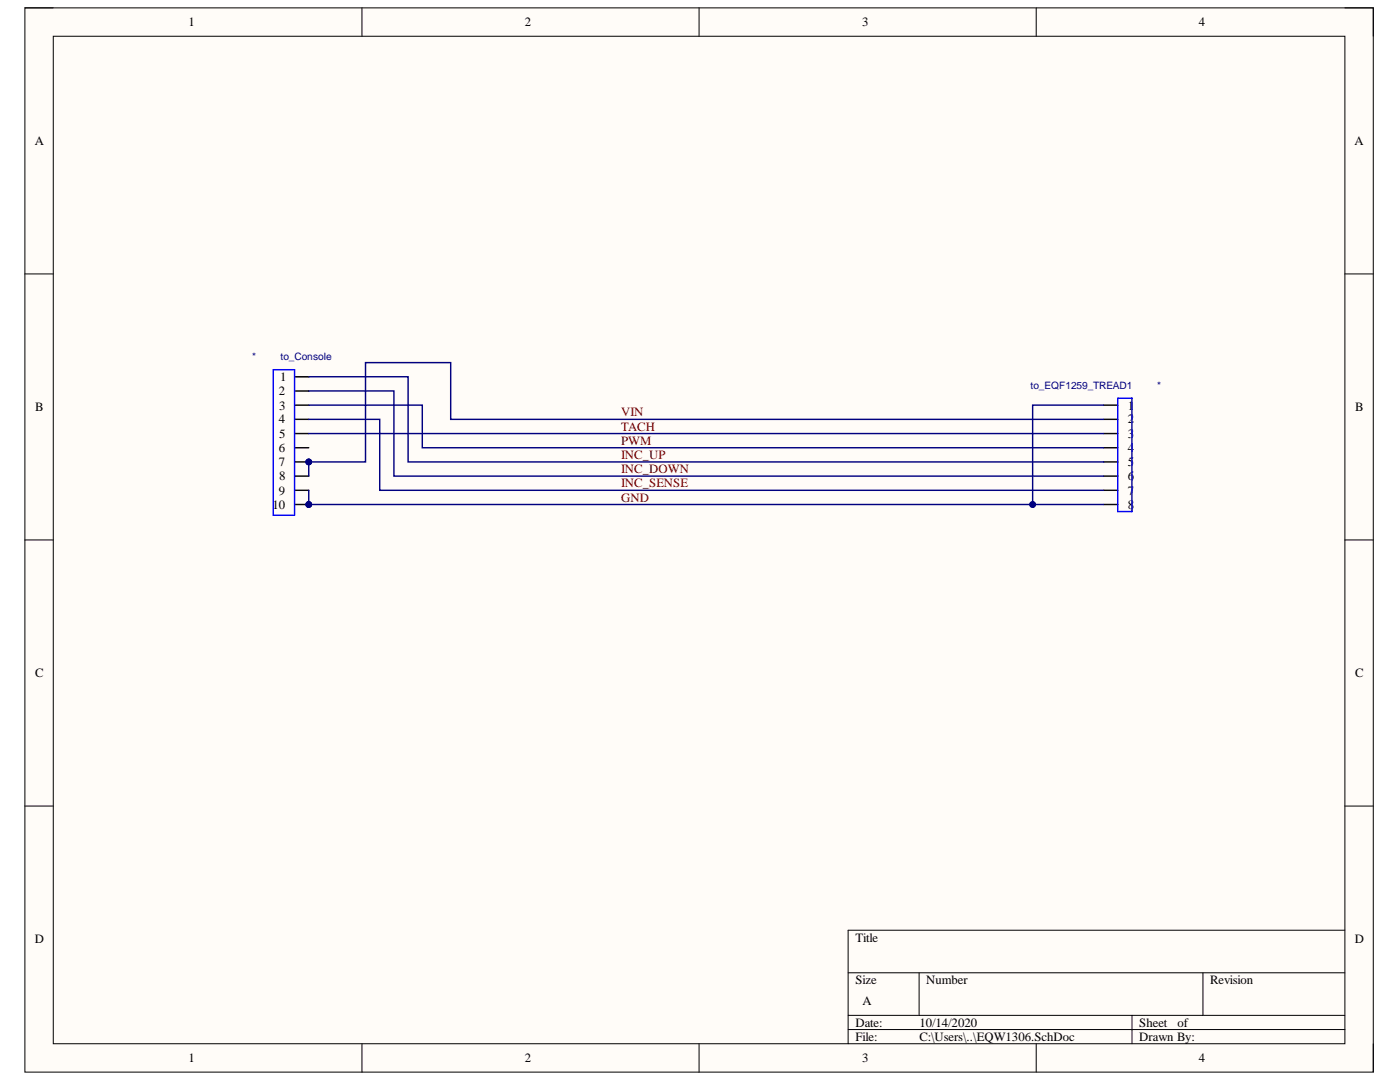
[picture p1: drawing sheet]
<svg xmlns="http://www.w3.org/2000/svg" width="279mm" height="216mm" viewBox="0 0 279 216" stroke-linecap="round" stroke-linejoin="round" font-family="sans-serif">
<path d="M5 1.6h269.1v212.3h-269.1z" fill-rule="evenodd" fill="#fffcf8"/>
<path d="M5 1.6h269.1v212.3h-269.1z" fill="none" stroke="#000" stroke-width=".2"/>
<path d="M10.6 7.2h257.8v201.1h-257.8z" fill-rule="evenodd" fill="#fffcf8"/>
<g fill="none" stroke="#000" stroke-width=".2">
<path d="M5 1.6h5.6M10.6 7.2h257.8v201.1h-257.8zM72.2 1.6v5.6M139.5 1.6v5.6M206.8 1.6v5.6M268.4 1.6h5.7v5.6M5 54.7h5.6M268.4 54.7h5.7M5 107.7h5.6M268.4 107.7h5.7M5 160.8h5.6M268.4 160.8h5.7"/>
<path d="M169.3 194.1h99.1M183.4 194.1v8.5M240.1 194.1v8.5M268.4 185.6h-99.1v22.7M72.2 208.3v5.6M139.5 208.3v5.6M169.3 202.6h99.1M169.3 205.4h99.1M206.8 208.3v5.6M225.9 202.6v5.7M274.1 208.3v5.6"/>
</g>
<circle cx="61.6" cy="92.2" r=".57" fill="#000080"/>
<circle cx="61.6" cy="92.2" r=".57" fill="none" stroke="#000080" stroke-width=".2"/>
<circle cx="61.6" cy="100.7" r=".57" fill="#000080"/>
<circle cx="61.6" cy="100.7" r=".57" fill="none" stroke="#000080" stroke-width=".2"/>
<path d="M58.8 75.2h2.8M58.8 78h2.8M58.8 80.8h2.8M58.8 83.7h2.8M58.8 86.5h2.8M58.8 89.3h2.8M58.8 95h2.8M58.8 92.2h2.8" fill="none" stroke="#000" stroke-width=".28"/>
<circle cx="61.6" cy="92.2" r=".57" fill="#000080"/>
<circle cx="61.6" cy="92.2" r=".57" fill="none" stroke="#000080" stroke-width=".2"/>
<path d="M58.8 97.8h2.8M58.8 100.7h2.8" fill="none" stroke="#000" stroke-width=".28"/>
<circle cx="61.6" cy="100.7" r=".57" fill="#000080"/>
<circle cx="61.6" cy="100.7" r=".57" fill="none" stroke="#000080" stroke-width=".2"/>
<path d="M54.5 73.8h4.3v29h-4.3zM223.1 79.4h2.8v22.7h-2.8z" fill="none" stroke="#00f" stroke-width=".28"/>
<path d="M220.2 95h2.9M220.2 97.8h2.9M220.2 86.5h2.9M220.2 89.3h2.9M220.2 80.8h2.9M220.2 92.2h2.9M220.2 83.7h2.9M220.2 100.7h2.9" fill="none" stroke="#000" stroke-width=".28"/>
<path d="M220.2 80.8h-14.1v19.9" fill="none" stroke="#000080" stroke-width=".28"/>
<circle cx="206.1" cy="100.7" r=".57" fill="#000080"/>
<circle cx="206.1" cy="100.7" r=".57" fill="none" stroke="#000080" stroke-width=".2"/>
<path d="M61.6 97.8v2.9h158.6" fill="none" stroke="#000080" stroke-width=".28"/>
<circle cx="61.6" cy="100.7" r=".57" fill="#000080"/>
<circle cx="61.6" cy="100.7" r=".57" fill="none" stroke="#000080" stroke-width=".2"/>
<circle cx="206.1" cy="100.7" r=".57" fill="#000080"/>
<circle cx="206.1" cy="100.7" r=".57" fill="none" stroke="#000080" stroke-width=".2"/>
<path d="M220.2 83.7h-130.3v-11.3h-17v19.8h-11.3v2.8" fill="none" stroke="#000080" stroke-width=".28"/>
<circle cx="61.6" cy="92.2" r=".57" fill="#000080"/>
<circle cx="61.6" cy="92.2" r=".57" fill="none" stroke="#000080" stroke-width=".2"/>
<path d="M61.6 78h17v17h141.6M61.6 75.2h19.8v17h138.8M61.6 83.7h14.2v14.1h144.4M61.6 80.8h22.7v8.5h135.9M61.6 86.5h158.6" fill="none" stroke="#000080" stroke-width=".28"/>
<g font-size="2.5">
<text x="37.6" y="5.2">1</text>
<text x="104.8" y="5.2">2</text>
<text x="172.1" y="5.2">3</text>
<text x="239.3" y="5.2">4</text>
<text x="6.9" y="29">A</text>
<text x="270.3" y="29">A</text>
<text x="55.9" y="76.1">1</text>
<text x="7" y="82.1">B</text>
<text x="55.6" y="78.8">2</text>
<text x="55.7" y="81.7">3</text>
<text x="225.1" y="81.7">1</text>
<text x="270.5" y="82.1">B</text>
<text x="55.6" y="84.5">4</text>
<text x="55.7" y="87.4">5</text>
<text x="225.1" y="87.4">3</text>
<text x="225.1" y="84.5">2</text>
<text x="55.6" y="90.2">6</text>
<text x="55.6" y="93">7</text>
<text x="55.7" y="95.8">8</text>
<text x="225.1" y="95.8">6</text>
<text x="225.1" y="90.2">4</text>
<text x="225.1" y="93">5</text>
<text x="54.4" y="101.5">10</text>
<text x="55.6" y="98.7">9</text>
<text x="225.1" y="98.7">7</text>
<text x="225.1" y="101.5">8</text>
<text x="7" y="135.1">C</text>
<text x="270.5" y="135.1">C</text>
<text x="6.9" y="188.2">D</text>
<text x="170.7" y="187.9">Title</text>
<text x="270.4" y="188.2">D</text>
<text x="170.7" y="196.4">Size</text>
<text x="184.8" y="196.4">Number</text>
<text x="241.5" y="196.4">Revision</text>
<text x="172.1" y="200.6">A</text>
<text x="170.7" y="204.9">Date:</text>
<text x="170.7" y="207.7">File:</text>
<text x="183.5" y="204.9">10/14/2020</text>
<text x="183.5" y="207.7">C:\Users\..\EQW1306.SchDoc</text>
<text x="227.4" y="204.9">Sheet</text>
<text x="227.4" y="207.7">Drawn By:</text>
<text x="235" y="204.9">of</text>
<text x="37.6" y="212">1</text>
<text x="104.8" y="212">2</text>
<text x="172.1" y="212">3</text>
<text x="239.3" y="212">4</text>
</g>
<g font-size="2.5" fill="#800000">
<text x="124" y="83.1">VIN</text>
<text x="124" y="85.9">TACH</text>
<text x="124" y="88.7">PWM</text>
<text x="124" y="91.6">INC_UP</text>
<text x="124" y="94.5">INC_DOWN</text>
<text x="124" y="97.3">INC_SENSE</text>
<text x="124" y="100.1">GND</text>
</g>
<g font-size="2" fill="#000080">
<text x="50.3" y="71.9">*</text>
<text x="56" y="71.9">to_Console</text>
<text x="205.6" y="77.6">to_EQF1259_TREAD1</text>
<text x="230.9" y="77.6">*</text>
</g>
</svg>
